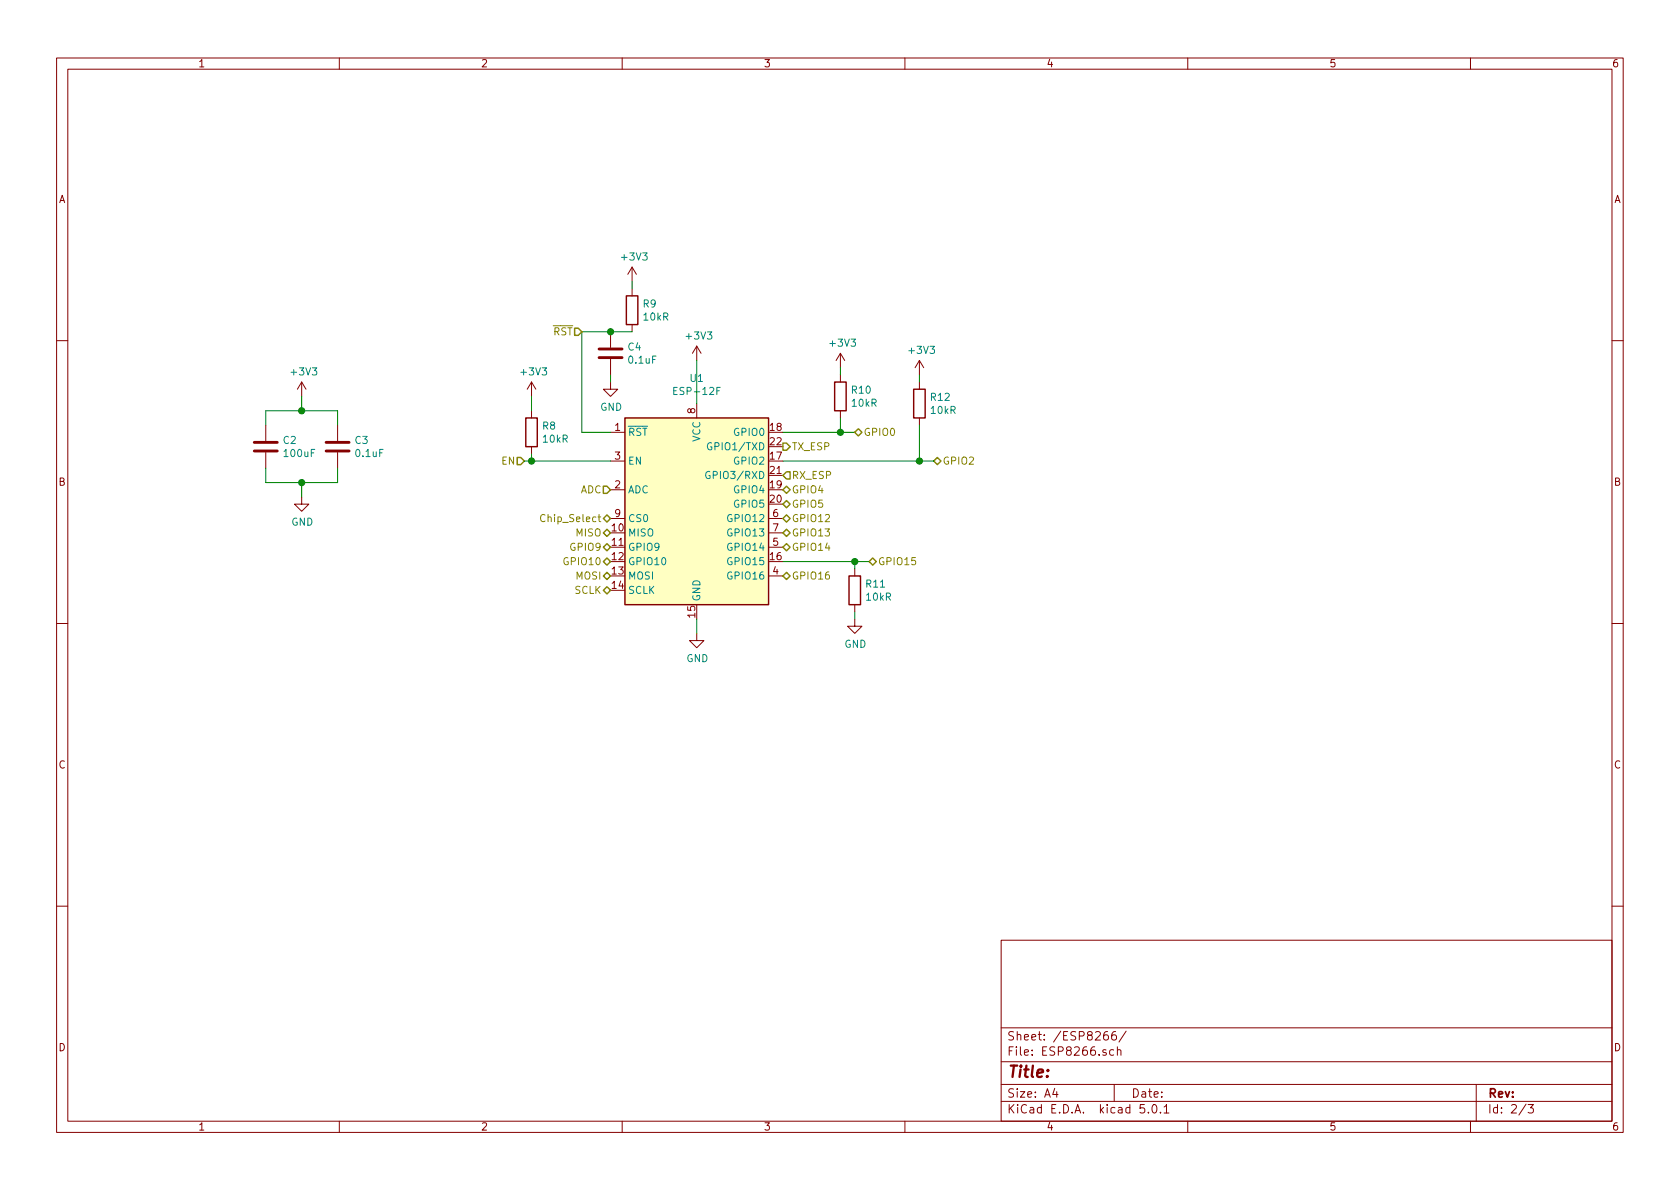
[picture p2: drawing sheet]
EESchema Schematic File Version 4
LIBS:ESP8266-WS2812B-cache
EELAYER 26 0
EELAYER END
$Descr A4 11693 8268
encoding utf-8
Sheet 2 3
Title ""
Date ""
Rev ""
Comp ""
Comment1 ""
Comment2 ""
Comment3 ""
Comment4 ""
$EndDescr
$Comp
L RF_Module:ESP-12F U1
U 1 1
P 4850 3600
F 0 "U1" H 4850 4578 50  0000 C CNN
F 1 "ESP-12F" H 4850 4487 50  0000 C CNN
F 2 "RF_Modules:ESP-12E" H 4850 3600 50  0001 C CNN
F 3 "http://wiki.ai-thinker.com/_media/esp8266/esp8266_series_modules_user_manual_v1.1.pdf" H 4500 3700 50  0001 C CNN
	1    4850 3600
	1    0    0    -1  
$EndComp
$Comp
L Device:R R8
U 1 1
P 3700 3000
F 0 "R8" H 3770 3046 50  0000 L CNN
F 1 "10kR" H 3770 2955 50  0000 L CNN
F 2 "Resistors_SMD:R_0603" V 3630 3000 50  0001 C CNN
F 3 "~" H 3700 3000 50  0001 C CNN
	1    3700 3000
	1    0    0    -1  
$EndComp
$Comp
L power:+3V3 #PWR020
U 1 1
P 3700 2750
F 0 "#PWR020" H 3700 2600 50  0001 C CNN
F 1 "+3V3" H 3715 2923 50  0000 C CNN
F 2 "" H 3700 2750 50  0001 C CNN
F 3 "" H 3700 2750 50  0001 C CNN
	1    3700 2750
	1    0    0    -1  
$EndComp
Wire Wire Line
	3700 3200 4250 3200
Wire Wire Line
	3700 2750 3700 2850
Wire Wire Line
	3700 3200 3700 3150
$Comp
L power:+3V3 #PWR023
U 1 1
P 4850 2500
F 0 "#PWR023" H 4850 2350 50  0001 C CNN
F 1 "+3V3" H 4865 2673 50  0000 C CNN
F 2 "" H 4850 2500 50  0001 C CNN
F 3 "" H 4850 2500 50  0001 C CNN
	1    4850 2500
	1    0    0    -1  
$EndComp
Wire Wire Line
	4850 2500 4850 2800
$Comp
L power:GND #PWR024
U 1 1
P 4850 4400
F 0 "#PWR024" H 4850 4150 50  0001 C CNN
F 1 "GND" H 4855 4227 50  0000 C CNN
F 2 "" H 4850 4400 50  0001 C CNN
F 3 "" H 4850 4400 50  0001 C CNN
	1    4850 4400
	1    0    0    -1  
$EndComp
Wire Wire Line
	4850 4300 4850 4400
$Comp
L Device:R R11
U 1 1
P 5950 4100
F 0 "R11" H 6020 4146 50  0000 L CNN
F 1 "10kR" H 6020 4055 50  0000 L CNN
F 2 "Resistors_SMD:R_0603" V 5880 4100 50  0001 C CNN
F 3 "~" H 5950 4100 50  0001 C CNN
	1    5950 4100
	1    0    0    -1  
$EndComp
$Comp
L power:GND #PWR026
U 1 1
P 5950 4300
F 0 "#PWR026" H 5950 4050 50  0001 C CNN
F 1 "GND" H 5955 4127 50  0000 C CNN
F 2 "" H 5950 4300 50  0001 C CNN
F 3 "" H 5950 4300 50  0001 C CNN
	1    5950 4300
	1    0    0    -1  
$EndComp
Wire Wire Line
	5950 4300 5950 4250
$Comp
L Device:R R10
U 1 1
P 5850 2750
F 0 "R10" H 5920 2796 50  0000 L CNN
F 1 "10kR" H 5920 2705 50  0000 L CNN
F 2 "Resistors_SMD:R_0603" V 5780 2750 50  0001 C CNN
F 3 "~" H 5850 2750 50  0001 C CNN
	1    5850 2750
	1    0    0    -1  
$EndComp
$Comp
L power:+3V3 #PWR025
U 1 1
P 5850 2550
F 0 "#PWR025" H 5850 2400 50  0001 C CNN
F 1 "+3V3" H 5865 2723 50  0000 C CNN
F 2 "" H 5850 2550 50  0001 C CNN
F 3 "" H 5850 2550 50  0001 C CNN
	1    5850 2550
	1    0    0    -1  
$EndComp
Wire Wire Line
	5850 2550 5850 2600
$Comp
L Device:R R12
U 1 1
P 6400 2800
F 0 "R12" H 6470 2846 50  0000 L CNN
F 1 "10kR" H 6470 2755 50  0000 L CNN
F 2 "Resistors_SMD:R_0603" V 6330 2800 50  0001 C CNN
F 3 "~" H 6400 2800 50  0001 C CNN
	1    6400 2800
	1    0    0    -1  
$EndComp
$Comp
L power:+3V3 #PWR027
U 1 1
P 6400 2600
F 0 "#PWR027" H 6400 2450 50  0001 C CNN
F 1 "+3V3" H 6415 2773 50  0000 C CNN
F 2 "" H 6400 2600 50  0001 C CNN
F 3 "" H 6400 2600 50  0001 C CNN
	1    6400 2600
	1    0    0    -1  
$EndComp
Wire Wire Line
	6400 2600 6400 2650
Wire Wire Line
	6400 2950 6400 3200
$Comp
L Device:R R9
U 1 1
P 4400 2150
F 0 "R9" H 4470 2196 50  0000 L CNN
F 1 "10kR" H 4470 2105 50  0000 L CNN
F 2 "Resistors_SMD:R_0603" V 4330 2150 50  0001 C CNN
F 3 "~" H 4400 2150 50  0001 C CNN
	1    4400 2150
	1    0    0    -1  
$EndComp
$Comp
L power:+3V3 #PWR022
U 1 1
P 4400 1950
F 0 "#PWR022" H 4400 1800 50  0001 C CNN
F 1 "+3V3" H 4415 2123 50  0000 C CNN
F 2 "" H 4400 1950 50  0001 C CNN
F 3 "" H 4400 1950 50  0001 C CNN
	1    4400 1950
	1    0    0    -1  
$EndComp
Wire Wire Line
	4400 1950 4400 2000
Wire Wire Line
	4050 3000 4250 3000
$Comp
L Device:C C4
U 1 1
P 4250 2450
F 0 "C4" H 4365 2496 50  0000 L CNN
F 1 "0.1uF" H 4365 2405 50  0000 L CNN
F 2 "Capacitors_SMD:C_0603" H 4288 2300 50  0001 C CNN
F 3 "~" H 4250 2450 50  0001 C CNN
	1    4250 2450
	1    0    0    -1  
$EndComp
Wire Wire Line
	4050 2300 4250 2300
Wire Wire Line
	4050 2300 4050 3000
Connection ~ 4250 2300
Wire Wire Line
	4250 2300 4400 2300
$Comp
L power:GND #PWR021
U 1 1
P 4250 2650
F 0 "#PWR021" H 4250 2400 50  0001 C CNN
F 1 "GND" H 4255 2477 50  0000 C CNN
F 2 "" H 4250 2650 50  0001 C CNN
F 3 "" H 4250 2650 50  0001 C CNN
	1    4250 2650
	1    0    0    -1  
$EndComp
Wire Wire Line
	4250 2650 4250 2600
Text HLabel 5450 3100 2    50   Output ~ 0
TX_ESP
Text HLabel 5450 3300 2    50   Input ~ 0
RX_ESP
$Comp
L Device:C C?
U 1 1
P 1850 3100
AR Path="/5BCD83E4" Ref="C?"  Part="1" 
AR Path="/5BCCCF44/5BCD83E4" Ref="C2"  Part="1" 
F 0 "C2" H 1965 3146 50  0000 L CNN
F 1 "100uF" H 1965 3055 50  0000 L CNN
F 2 "Capacitors_SMD:C_1210" H 1888 2950 50  0001 C CNN
F 3 "~" H 1850 3100 50  0001 C CNN
	1    1850 3100
	1    0    0    -1  
$EndComp
$Comp
L Device:C C?
U 1 1
P 2350 3100
AR Path="/5BCD83EB" Ref="C?"  Part="1" 
AR Path="/5BCCCF44/5BCD83EB" Ref="C3"  Part="1" 
F 0 "C3" H 2465 3146 50  0000 L CNN
F 1 "0.1uF" H 2465 3055 50  0000 L CNN
F 2 "Capacitors_SMD:C_0603" H 2388 2950 50  0001 C CNN
F 3 "~" H 2350 3100 50  0001 C CNN
	1    2350 3100
	1    0    0    -1  
$EndComp
$Comp
L power:+3V3 #PWR?
U 1 1
P 2100 2750
AR Path="/5BCD83F2" Ref="#PWR?"  Part="1" 
AR Path="/5BCCCF44/5BCD83F2" Ref="#PWR018"  Part="1" 
F 0 "#PWR018" H 2100 2600 50  0001 C CNN
F 1 "+3V3" H 2115 2923 50  0000 C CNN
F 2 "" H 2100 2750 50  0001 C CNN
F 3 "" H 2100 2750 50  0001 C CNN
	1    2100 2750
	1    0    0    -1  
$EndComp
$Comp
L power:GND #PWR?
U 1 1
P 2100 3450
AR Path="/5BCD83F8" Ref="#PWR?"  Part="1" 
AR Path="/5BCCCF44/5BCD83F8" Ref="#PWR019"  Part="1" 
F 0 "#PWR019" H 2100 3200 50  0001 C CNN
F 1 "GND" H 2105 3277 50  0000 C CNN
F 2 "" H 2100 3450 50  0001 C CNN
F 3 "" H 2100 3450 50  0001 C CNN
	1    2100 3450
	1    0    0    -1  
$EndComp
Wire Wire Line
	2100 2850 2100 2750
Wire Wire Line
	2100 3350 2100 3450
Wire Wire Line
	2100 2850 1850 2850
Wire Wire Line
	1850 2850 1850 2950
Wire Wire Line
	2100 2850 2350 2850
Wire Wire Line
	2350 2850 2350 2950
Connection ~ 2100 2850
Wire Wire Line
	1850 3250 1850 3350
Wire Wire Line
	1850 3350 2100 3350
Wire Wire Line
	2100 3350 2350 3350
Wire Wire Line
	2350 3350 2350 3250
Connection ~ 2100 3350
Wire Wire Line
	5850 3000 5850 2900
Wire Wire Line
	5450 3000 5850 3000
Text HLabel 6500 3200 2    50   BiDi ~ 0
GPIO2
Wire Wire Line
	5450 3200 6400 3200
Wire Wire Line
	5950 3000 5850 3000
Connection ~ 5850 3000
Wire Wire Line
	6500 3200 6400 3200
Connection ~ 6400 3200
Text HLabel 4250 3600 0    50   BiDi ~ 0
Chip_Select
Text HLabel 4250 3700 0    50   BiDi ~ 0
MISO
Text HLabel 4250 4000 0    50   BiDi ~ 0
MOSI
Text HLabel 4250 4100 0    50   BiDi ~ 0
SCLK
Text HLabel 4250 3400 0    50   Input ~ 0
ADC
Text HLabel 4250 3800 0    50   3State ~ 0
GPIO9
Text HLabel 4250 3900 0    50   3State ~ 0
GPIO10
Text HLabel 5450 3400 2    50   3State ~ 0
GPIO4
Text HLabel 5450 3500 2    50   3State ~ 0
GPIO5
Text HLabel 5450 3600 2    50   3State ~ 0
GPIO12
Text HLabel 5450 3700 2    50   3State ~ 0
GPIO13
Text HLabel 5450 3800 2    50   3State ~ 0
GPIO14
Text HLabel 5450 4000 2    50   3State ~ 0
GPIO16
Wire Wire Line
	5950 3900 5950 3950
Wire Wire Line
	5450 3900 5950 3900
Text HLabel 6050 3900 2    50   3State ~ 0
GPIO15
Wire Wire Line
	5950 3900 6050 3900
Connection ~ 5950 3900
Text HLabel 3650 3200 0    50   Input ~ 0
EN
Wire Wire Line
	3650 3200 3700 3200
Connection ~ 3700 3200
Text HLabel 4050 2300 0    50   Input ~ 0
~RST
Text HLabel 5950 3000 2    50   3State ~ 0
GPIO0
$EndSCHEMATC
